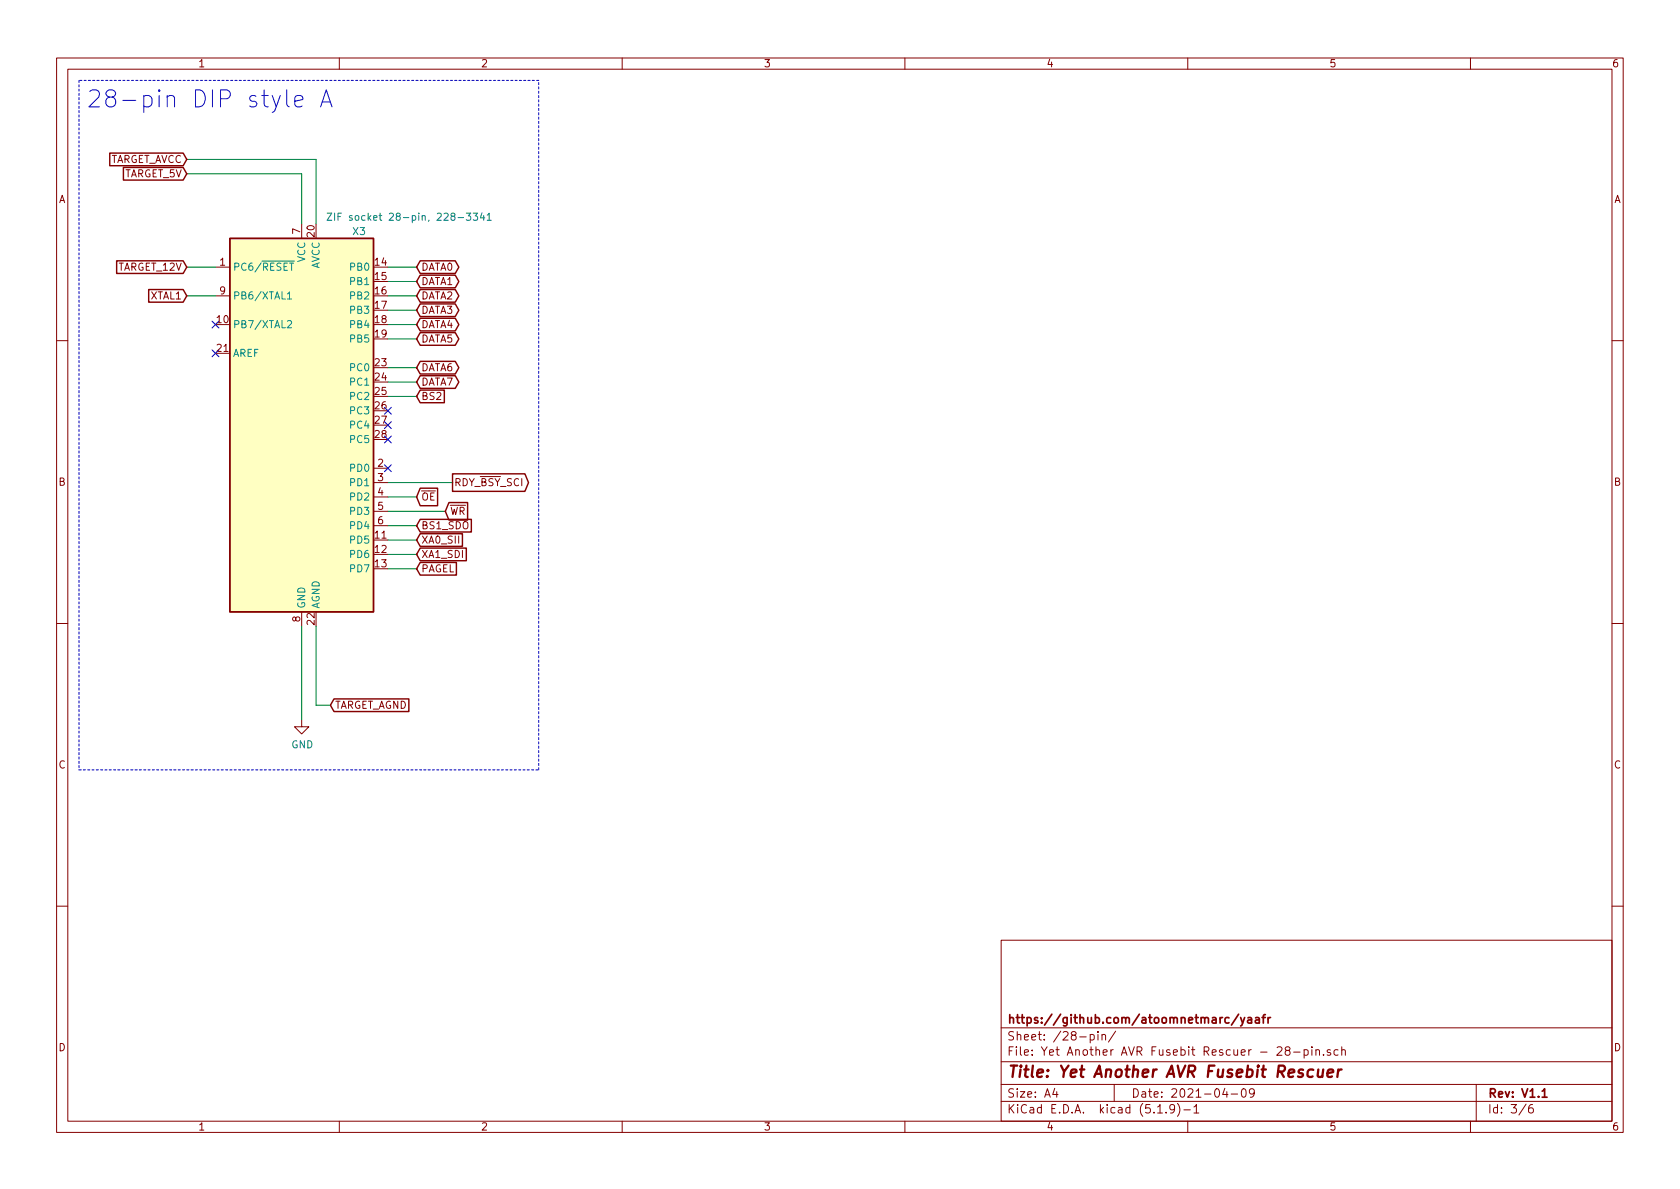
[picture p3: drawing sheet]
EESchema Schematic File Version 4
EELAYER 30 0
EELAYER END
$Descr A4 11693 8268
encoding utf-8
Sheet 3 6
Title "Yet Another AVR Fusebit Rescuer"
Date "2021-04-09"
Rev "V1.1"
Comp "https://github.com/atoomnetmarc/yaafr"
Comment1 ""
Comment2 ""
Comment3 ""
Comment4 ""
$EndDescr
$Comp
L MCU_Microchip_ATmega:ATmega8-16PU U?
U 1 1
P 2100 2950
AR Path="/60E64DED" Ref="U?"  Part="1" 
AR Path="/60E59523/60E64DED" Ref="X3"  Part="1" 
F 0 "X3" H 2500 4300 50  0000 C CNN
F 1 "ZIF socket 28-pin, 228-3341" H 2850 4400 50  0000 C CNN
F 2 "Socket-extra:DIP_Socket-28_228-3341" H 2100 2950 50  0001 C CIN
F 3 "" H 2100 2950 50  0001 C CNN
	1    2100 2950
	1    0    0    -1  
$EndComp
Wire Wire Line
	1300 1200 2100 1200
Wire Wire Line
	2100 1200 2100 1550
Text GLabel 1300 1100 0    50   Input ~ 0
TARGET_AVCC
Wire Wire Line
	1300 1100 2200 1100
Wire Wire Line
	2200 1100 2200 1550
Text GLabel 1300 1200 0    50   Input ~ 0
TARGET_5V
Text Notes 600  750  0    118  ~ 0
28-pin DIP style A
Text GLabel 1300 1850 0    50   Input ~ 0
TARGET_12V
Wire Wire Line
	1300 1850 1500 1850
Text GLabel 1300 2050 0    50   Input ~ 0
XTAL1
Wire Wire Line
	1300 2050 1500 2050
NoConn ~ 1500 2250
NoConn ~ 1500 2450
$Comp
L power:GND #PWR?
U 1 1
P 2100 5000
AR Path="/60E64E00" Ref="#PWR?"  Part="1" 
AR Path="/60E59523/60E64E00" Ref="#PWR05"  Part="1" 
F 0 "#PWR05" H 2100 4750 50  0001 C CNN
F 1 "GND" H 2105 4827 50  0000 C CNN
F 2 "" H 2100 5000 50  0001 C CNN
F 3 "" H 2100 5000 50  0001 C CNN
	1    2100 5000
	1    0    0    -1  
$EndComp
Wire Wire Line
	2100 4350 2100 5000
Text GLabel 2300 4900 2    50   Input ~ 0
TARGET_AGND
Wire Wire Line
	2300 4900 2200 4900
Wire Wire Line
	2200 4900 2200 4350
Text GLabel 2900 1850 2    50   BiDi ~ 0
DATA0
Text GLabel 2900 1950 2    50   BiDi ~ 0
DATA1
Text GLabel 2900 2050 2    50   BiDi ~ 0
DATA2
Text GLabel 2900 2150 2    50   BiDi ~ 0
DATA3
Text GLabel 2900 2250 2    50   BiDi ~ 0
DATA4
Text GLabel 2900 2350 2    50   BiDi ~ 0
DATA5
Text GLabel 2900 2550 2    50   BiDi ~ 0
DATA6
Text GLabel 2900 2650 2    50   BiDi ~ 0
DATA7
Wire Wire Line
	2700 1850 2900 1850
Wire Wire Line
	2900 1950 2700 1950
Wire Wire Line
	2700 2050 2900 2050
Wire Wire Line
	2900 2150 2700 2150
Wire Wire Line
	2700 2250 2900 2250
Wire Wire Line
	2900 2350 2700 2350
Wire Wire Line
	2700 2550 2900 2550
Wire Wire Line
	2900 2650 2700 2650
Text GLabel 3150 3350 2    50   Output ~ 0
RDY_~BSY~_SCI
Text GLabel 2900 3450 2    50   Input ~ 0
~OE
Text GLabel 3100 3550 2    50   Input ~ 0
~WR
Text GLabel 2900 3650 2    50   Input ~ 0
BS1_SDO
Text GLabel 2900 3750 2    50   Input ~ 0
XA0_SII
Text GLabel 2900 3850 2    50   Input ~ 0
XA1_SDI
Text GLabel 2900 3950 2    50   Input ~ 0
PAGEL
Wire Wire Line
	2700 3350 3150 3350
Wire Wire Line
	2900 3450 2700 3450
Wire Wire Line
	3100 3550 2700 3550
Wire Wire Line
	2700 3650 2900 3650
Wire Wire Line
	2900 3750 2700 3750
Wire Wire Line
	2700 3850 2900 3850
Wire Wire Line
	2900 3950 2700 3950
Text GLabel 2900 2750 2    50   Input ~ 0
BS2
Wire Wire Line
	2700 2750 2900 2750
NoConn ~ 2700 2850
NoConn ~ 2700 2950
NoConn ~ 2700 3050
NoConn ~ 2700 3250
Wire Notes Line
	550  550  550  5350
Wire Notes Line
	550  5350 3750 5350
Wire Notes Line
	3750 5350 3750 550 
Wire Notes Line
	3750 550  550  550 
$EndSCHEMATC
